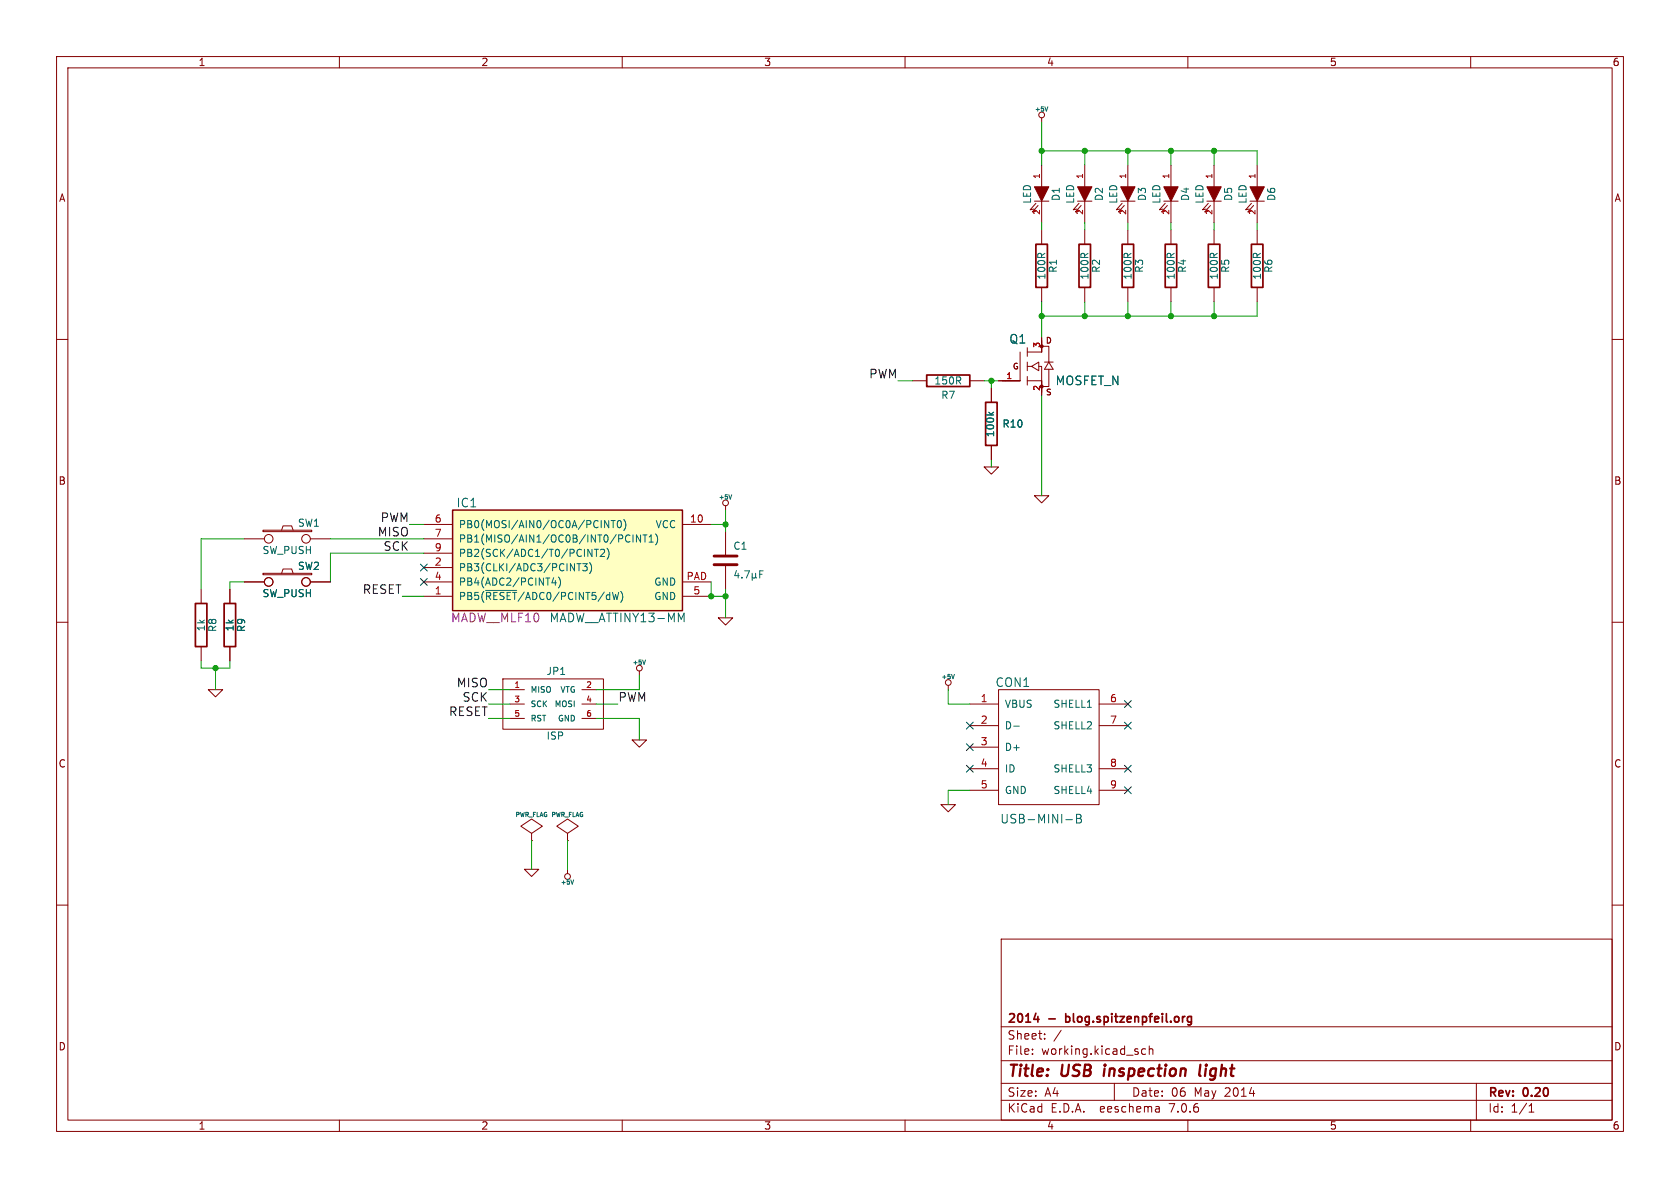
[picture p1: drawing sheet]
(kicad_sch (version 20230121) (generator eeschema)

 (paper "A4")

 (title_block
  (title "USB inspection light")
  (date "06 May 2014")
  (rev "0.20")
  (company "2014 - blog.spitzenpfeil.org"))

 (lib_symbols
  (symbol "USB_inspection-light-rescue:+5V" (power) (pin_names (offset 1.016)) (in_bom yes) (on_board yes)
   (property "Reference" "#PWR" (at 0 2.286 0) (effects (font (size 0.508 0.508)) hide))
   (property "Value" "+5V" (at 0 2.286 0) (effects (font (size 0.762 0.762))))
   (property "Footprint" "" (at 0 0 0) (effects (font (size 1.524 1.524))))
   (property "Datasheet" "" (at 0 0 0) (effects (font (size 1.524 1.524))))
   (symbol "+5V_0_0"
    (pin power_in line (at 0 0 90) (length 0) hide (name "+5V" (effects (font (size 0.508 0.508)))) (number "1" (effects (font (size 0.508 0.508))))))
   (symbol "+5V_0_1"
    (polyline (pts (xy 0 0) (xy 0 0.762) (xy 0 0.762) (xy 0 0.762)) (stroke (width 0) (type solid)) (fill (type none)))
    (circle (center 0 1.27) (radius 0.508) (stroke (width 0) (type solid)) (fill (type none)))))
  (symbol "USB_inspection-light-rescue:C" (pin_numbers hide) (pin_names (offset 0.254)) (in_bom yes) (on_board yes)
   (property "Reference" "C" (at 0 2.54 0) (effects (font (size 1.016 1.016)) (justify left)))
   (property "Value" "C" (at 0.1524 -2.159 0) (effects (font (size 1.016 1.016)) (justify left)))
   (property "Footprint" "" (at 0.9652 -3.81 0) (effects (font (size 0.762 0.762))))
   (property "Datasheet" "" (at 0 0 0) (effects (font (size 1.524 1.524))))
   (symbol "C_0_1"
    (polyline (pts (xy -2.032 -0.762) (xy 2.032 -0.762)) (stroke (width 0.508) (type solid)) (fill (type none)))
    (polyline (pts (xy -2.032 0.762) (xy 2.032 0.762)) (stroke (width 0.508) (type solid)) (fill (type none))))
   (symbol "C_1_1"
    (pin passive line (at 0 5.08 270) (length 4.318) (name "~" (effects (font (size 1.016 1.016)))) (number "1" (effects (font (size 1.016 1.016)))))
    (pin passive line (at 0 -5.08 90) (length 4.318) (name "~" (effects (font (size 1.016 1.016)))) (number "2" (effects (font (size 1.016 1.016)))))))
  (symbol "USB_inspection-light-rescue:GND" (power) (pin_names (offset 0)) (in_bom yes) (on_board yes)
   (property "Reference" "#PWR" (at 0 0 0) (effects (font (size 0.762 0.762)) hide))
   (property "Value" "GND" (at 0 -1.778 0) (effects (font (size 0.762 0.762)) hide))
   (property "Footprint" "" (at 0 0 0) (effects (font (size 1.524 1.524))))
   (property "Datasheet" "" (at 0 0 0) (effects (font (size 1.524 1.524))))
   (symbol "GND_0_1"
    (polyline (pts (xy -1.27 0) (xy 0 -1.27) (xy 1.27 0) (xy -1.27 0)) (stroke (width 0) (type solid)) (fill (type none))))
   (symbol "GND_1_1"
    (pin power_in line (at 0 0 90) (length 0) hide (name "GND" (effects (font (size 0.762 0.762)))) (number "1" (effects (font (size 0.762 0.762)))))))
  (symbol "USB_inspection-light-rescue:LED" (pin_names (offset 1.016) hide) (in_bom yes) (on_board yes)
   (property "Reference" "D" (at 0 2.54 0) (effects (font (size 1.27 1.27))))
   (property "Value" "LED" (at 0 -2.54 0) (effects (font (size 1.27 1.27))))
   (property "Footprint" "" (at 0 0 0) (effects (font (size 1.524 1.524))))
   (property "Datasheet" "" (at 0 0 0) (effects (font (size 1.524 1.524))))
   (symbol "LED_0_1"
    (polyline (pts (xy 1.27 1.27) (xy 1.27 -1.27)) (stroke (width 0) (type solid)) (fill (type none)))
    (polyline (pts (xy -1.27 1.27) (xy 1.27 0) (xy -1.27 -1.27)) (stroke (width 0) (type solid)) (fill (type outline)))
    (polyline (pts (xy 1.651 -1.016) (xy 2.794 -2.032) (xy 2.667 -1.397)) (stroke (width 0) (type solid)) (fill (type none)))
    (polyline (pts (xy 2.032 -0.635) (xy 3.175 -1.651) (xy 3.048 -1.016)) (stroke (width 0) (type solid)) (fill (type none))))
   (symbol "LED_1_1"
    (pin passive line (at -5.08 0 0) (length 3.81) (name "A" (effects (font (size 1.016 1.016)))) (number "1" (effects (font (size 1.016 1.016)))))
    (pin passive line (at 5.08 0 180) (length 3.81) (name "K" (effects (font (size 1.016 1.016)))) (number "2" (effects (font (size 1.016 1.016)))))))
  (symbol "USB_inspection-light-rescue:MADW__ATTINY13-MM" (pin_names (offset 1.016)) (in_bom yes) (on_board yes)
   (property "Reference" "IC" (at -17.78 10.16 0) (effects (font (size 1.524 1.524))))
   (property "Value" "MADW__ATTINY13-MM" (at 8.89 -10.16 0) (effects (font (size 1.524 1.524))))
   (property "Footprint" "MADW__MLF10" (at -12.7 -10.16 0) (effects (font (size 1.524 1.524))))
   (property "Datasheet" "" (at -20.32 8.89 0) (effects (font (size 1.524 1.524))))
   (symbol "MADW__ATTINY13-MM_0_1"
    (rectangle (start -20.32 8.89) (end 20.32 -8.89) (stroke (width 0.254) (type solid)) (fill (type background))))
   (symbol "MADW__ATTINY13-MM_1_1"
    (pin bidirectional line (at -25.4 -6.35 0) (length 5.08) (name "PB5(~{RESET}/ADC0/PCINT5/dW)" (effects (font (size 1.27 1.27)))) (number "1" (effects (font (size 1.27 1.27)))))
    (pin power_in line (at 25.4 6.35 180) (length 5.08) (name "VCC" (effects (font (size 1.27 1.27)))) (number "10" (effects (font (size 1.27 1.27)))))
    (pin bidirectional line (at -25.4 -1.27 0) (length 5.08) (name "PB3(CLKI/ADC3/PCINT3)" (effects (font (size 1.27 1.27)))) (number "2" (effects (font (size 1.27 1.27)))))
    (pin no_connect line (at 25.4 1.27 180) (length 5.08) hide (name "DNC" (effects (font (size 1.27 1.27)))) (number "3" (effects (font (size 1.27 1.27)))))
    (pin bidirectional line (at -25.4 -3.81 0) (length 5.08) (name "PB4(ADC2/PCINT4)" (effects (font (size 1.27 1.27)))) (number "4" (effects (font (size 1.27 1.27)))))
    (pin power_in line (at 25.4 -6.35 180) (length 5.08) (name "GND" (effects (font (size 1.27 1.27)))) (number "5" (effects (font (size 1.27 1.27)))))
    (pin bidirectional line (at -25.4 6.35 0) (length 5.08) (name "PB0(MOSI/AIN0/OC0A/PCINT0)" (effects (font (size 1.27 1.27)))) (number "6" (effects (font (size 1.27 1.27)))))
    (pin bidirectional line (at -25.4 3.81 0) (length 5.08) (name "PB1(MISO/AIN1/OC0B/INT0/PCINT1)" (effects (font (size 1.27 1.27)))) (number "7" (effects (font (size 1.27 1.27)))))
    (pin no_connect line (at 25.4 -1.27 180) (length 5.08) hide (name "DNC" (effects (font (size 1.27 1.27)))) (number "8" (effects (font (size 1.27 1.27)))))
    (pin bidirectional line (at -25.4 1.27 0) (length 5.08) (name "PB2(SCK/ADC1/T0/PCINT2)" (effects (font (size 1.27 1.27)))) (number "9" (effects (font (size 1.27 1.27)))))
    (pin power_in line (at 25.4 -3.81 180) (length 5.08) (name "GND" (effects (font (size 1.27 1.27)))) (number "PAD" (effects (font (size 1.27 1.27)))))))
  (symbol "USB_inspection-light-rescue:MADW__AVR_ISP" (pin_names (offset 1.016)) (in_bom yes) (on_board yes)
   (property "Reference" "JP" (at -1.27 6.35 0) (effects (font (size 1.27 1.27)) (justify left bottom)))
   (property "Value" "MADW__AVR_ISP" (at -6.35 -7.62 0) (effects (font (size 1.27 1.27)) (justify left bottom)))
   (property "Footprint" "" (at 0 0 0) (effects (font (size 1.524 1.524))))
   (property "Datasheet" "" (at 0 0 0) (effects (font (size 1.524 1.524))))
   (property "ki_locked" "" (at 0 0 0) (effects (font (size 1.27 1.27))))
   (symbol "MADW__AVR_ISP_0_1"
    (polyline (pts (xy -8.89 4.445) (xy -8.89 -4.445) (xy 8.89 -4.445) (xy 8.89 4.445) (xy -8.89 4.445)) (stroke (width 0) (type solid)) (fill (type none))))
   (symbol "MADW__AVR_ISP_1_1"
    (pin passive line (at -7.62 2.54 0) (length 2.54) (name "MISO" (effects (font (size 1.016 1.016)))) (number "1" (effects (font (size 1.016 1.016)))))
    (pin passive line (at 7.62 2.54 180) (length 2.54) (name "VTG" (effects (font (size 1.016 1.016)))) (number "2" (effects (font (size 1.016 1.016)))))
    (pin passive line (at -7.62 0 0) (length 2.54) (name "SCK" (effects (font (size 1.016 1.016)))) (number "3" (effects (font (size 1.016 1.016)))))
    (pin passive line (at 7.62 0 180) (length 2.54) (name "MOSI" (effects (font (size 1.016 1.016)))) (number "4" (effects (font (size 1.016 1.016)))))
    (pin passive line (at -7.62 -2.54 0) (length 2.54) (name "RST" (effects (font (size 1.016 1.016)))) (number "5" (effects (font (size 1.016 1.016)))))
    (pin passive line (at 7.62 -2.54 180) (length 2.54) (name "GND" (effects (font (size 1.016 1.016)))) (number "6" (effects (font (size 1.016 1.016)))))))
  (symbol "USB_inspection-light-rescue:MOSFET_N" (pin_names (offset 1.016) hide) (in_bom yes) (on_board yes)
   (property "Reference" "Q" (at 5.08 7.366 0) (effects (font (size 1.524 1.524)) (justify right)))
   (property "Value" "MOSFET_N" (at 5.08 -2.54 0) (effects (font (size 1.524 1.524)) (justify right)))
   (property "Footprint" "" (at 0 0 0) (effects (font (size 1.524 1.524))))
   (property "Datasheet" "" (at 0 0 0) (effects (font (size 1.524 1.524))))
   (symbol "MOSFET_N_0_0"
    (polyline (pts (xy 8.128 3.302) (xy 9.652 3.302)) (stroke (width 0) (type solid)) (fill (type none)))
    (polyline (pts (xy 8.89 3.302) (xy 8.128 2.032)) (stroke (width 0) (type solid)) (fill (type none)))
    (polyline (pts (xy 8.89 3.302) (xy 9.652 2.032)) (stroke (width 0) (type solid)) (fill (type none)))
    (polyline (pts (xy 5.842 2.54) (xy 7.112 3.302) (xy 7.112 1.778) (xy 5.842 2.54)) (stroke (width 0) (type solid)) (fill (type none)))
    (text "D" (at 8.89 7.112 0) (effects (font (size 1.016 1.016) bold)))
    (text "G" (at 3.048 2.54 0) (effects (font (size 1.016 1.016) bold)))
    (text "S" (at 8.89 -2.032 0) (effects (font (size 1.016 1.016) bold))))
   (symbol "MOSFET_N_0_1"
    (polyline (pts (xy 3.81 5.08) (xy 3.81 0)) (stroke (width 0) (type solid)) (fill (type none)))
    (polyline (pts (xy 5.08 0.762) (xy 5.08 -0.762)) (stroke (width 0) (type solid)) (fill (type none)))
    (polyline (pts (xy 5.08 2.54) (xy 5.842 2.54)) (stroke (width 0) (type solid)) (fill (type none)))
    (polyline (pts (xy 5.08 3.302) (xy 5.08 1.778)) (stroke (width 0) (type solid)) (fill (type none)))
    (polyline (pts (xy 5.08 5.08) (xy 7.62 5.08)) (stroke (width 0) (type solid)) (fill (type none)))
    (polyline (pts (xy 5.08 5.842) (xy 5.08 4.318)) (stroke (width 0) (type solid)) (fill (type none)))
    (polyline (pts (xy 7.62 0) (xy 5.08 0)) (stroke (width 0) (type solid)) (fill (type none)))
    (polyline (pts (xy 8.128 2.032) (xy 9.652 2.032)) (stroke (width 0) (type solid)) (fill (type none)))
    (polyline (pts (xy 1.27 0) (xy 0.635 0) (xy 0.635 0)) (stroke (width 0.2032) (type solid)) (fill (type none)))
    (polyline (pts (xy 3.81 0) (xy 1.27 0) (xy 1.27 0)) (stroke (width 0.2032) (type solid)) (fill (type none)))
    (polyline (pts (xy 7.112 2.54) (xy 7.62 2.54) (xy 7.62 0)) (stroke (width 0) (type solid)) (fill (type none)))
    (polyline (pts (xy 7.62 0) (xy 7.62 -2.032) (xy 7.62 -2.032)) (stroke (width 0.2032) (type solid)) (fill (type none)))
    (polyline (pts (xy 7.62 5.08) (xy 7.62 7.112) (xy 7.62 7.112)) (stroke (width 0.2032) (type solid)) (fill (type none)))
    (polyline (pts (xy 7.62 6.096) (xy 8.89 6.096) (xy 8.89 3.302)) (stroke (width 0) (type solid)) (fill (type none)))
    (polyline (pts (xy 8.89 2.032) (xy 8.89 -1.016) (xy 7.62 -1.016)) (stroke (width 0) (type solid)) (fill (type none)))
    (circle (center 7.62 -1.016) (radius 0.254) (stroke (width 0.2032) (type solid)) (fill (type outline)))
    (circle (center 7.62 6.096) (radius 0.254) (stroke (width 0.2032) (type solid)) (fill (type outline))))
   (symbol "MOSFET_N_1_1"
    (pin input line (at 0 0 0) (length 3.81) (name "G" (effects (font (size 1.016 1.016)))) (number "1" (effects (font (size 1.016 1.016)))))
    (pin passive line (at 7.62 -2.54 90) (length 2.54) (name "S" (effects (font (size 1.016 1.016)))) (number "2" (effects (font (size 1.016 1.016)))))
    (pin passive line (at 7.62 7.62 270) (length 2.54) (name "D" (effects (font (size 1.016 1.016)))) (number "3" (effects (font (size 1.016 1.016)))))))
  (symbol "USB_inspection-light-rescue:PWR_FLAG" (power) (pin_numbers hide) (pin_names (offset 0) hide) (in_bom yes) (on_board yes)
   (property "Reference" "#FLG" (at 0 2.413 0) (effects (font (size 0.762 0.762)) hide))
   (property "Value" "PWR_FLAG" (at 0 4.572 0) (effects (font (size 0.762 0.762))))
   (property "Footprint" "" (at 0 0 0) (effects (font (size 1.524 1.524))))
   (property "Datasheet" "" (at 0 0 0) (effects (font (size 1.524 1.524))))
   (symbol "PWR_FLAG_0_0"
    (pin power_out line (at 0 0 90) (length 0) (name "pwr" (effects (font (size 0.508 0.508)))) (number "1" (effects (font (size 0.508 0.508))))))
   (symbol "PWR_FLAG_0_1"
    (polyline (pts (xy 0 0) (xy 0 1.27) (xy -1.905 2.54) (xy 0 3.81) (xy 1.905 2.54) (xy 0 1.27)) (stroke (width 0) (type solid)) (fill (type none)))))
  (symbol "USB_inspection-light-rescue:R" (pin_numbers hide) (pin_names (offset 0)) (in_bom yes) (on_board yes)
   (property "Reference" "R" (at 2.032 0 90) (effects (font (size 1.016 1.016))))
   (property "Value" "R" (at 0.1778 0.0254 90) (effects (font (size 1.016 1.016))))
   (property "Footprint" "" (at -1.778 0 90) (effects (font (size 0.762 0.762))))
   (property "Datasheet" "" (at 0 0 0) (effects (font (size 0.762 0.762))))
   (symbol "R_0_1"
    (rectangle (start -1.016 3.81) (end 1.016 -3.81) (stroke (width 0.3048) (type solid)) (fill (type none))))
   (symbol "R_1_1"
    (pin passive line (at 0 6.35 270) (length 2.54) (name "~" (effects (font (size 1.524 1.524)))) (number "1" (effects (font (size 1.524 1.524)))))
    (pin passive line (at 0 -6.35 90) (length 2.54) (name "~" (effects (font (size 1.524 1.524)))) (number "2" (effects (font (size 1.524 1.524)))))))
  (symbol "USB_inspection-light-rescue:SW_PUSH" (pin_numbers hide) (pin_names (offset 1.016) hide) (in_bom yes) (on_board yes)
   (property "Reference" "SW" (at 3.81 2.794 0) (effects (font (size 1.27 1.27))))
   (property "Value" "SW_PUSH" (at 0 -2.032 0) (effects (font (size 1.27 1.27))))
   (property "Footprint" "" (at 0 0 0) (effects (font (size 1.524 1.524))))
   (property "Datasheet" "" (at 0 0 0) (effects (font (size 1.524 1.524))))
   (symbol "SW_PUSH_0_1"
    (rectangle (start -4.318 1.27) (end 4.318 1.524) (stroke (width 0) (type solid)) (fill (type none)))
    (polyline (pts (xy -1.016 1.524) (xy -0.762 2.286) (xy 0.762 2.286) (xy 1.016 1.524)) (stroke (width 0) (type solid)) (fill (type none)))
    (pin passive inverted (at -7.62 0 0) (length 5.08) (name "1" (effects (font (size 1.524 1.524)))) (number "1" (effects (font (size 1.524 1.524)))))
    (pin passive inverted (at 7.62 0 180) (length 5.08) (name "2" (effects (font (size 1.524 1.524)))) (number "2" (effects (font (size 1.524 1.524)))))))
  (symbol "USB_inspection-light-rescue:USB-MINI-B" (pin_names (offset 1.016)) (in_bom yes) (on_board yes)
   (property "Reference" "CON" (at -6.35 11.43 0) (effects (font (size 1.524 1.524))))
   (property "Value" "USB-MINI-B" (at -1.27 -12.7 0) (effects (font (size 1.524 1.524))))
   (property "Footprint" "" (at 0 0 0) (effects (font (size 1.524 1.524))))
   (property "Datasheet" "" (at 0 0 0) (effects (font (size 1.524 1.524))))
   (symbol "USB-MINI-B_0_1"
    (rectangle (start -8.89 10.16) (end 8.89 -10.16) (stroke (width 0) (type solid)) (fill (type none))))
   (symbol "USB-MINI-B_1_1"
    (pin power_in line (at -13.97 7.62 0) (length 5.08) (name "VBUS" (effects (font (size 1.27 1.27)))) (number "1" (effects (font (size 1.27 1.27)))))
    (pin bidirectional line (at -13.97 3.81 0) (length 5.08) (name "D-" (effects (font (size 1.27 1.27)))) (number "2" (effects (font (size 1.27 1.27)))))
    (pin bidirectional line (at -13.97 0 0) (length 5.08) (name "D+" (effects (font (size 1.27 1.27)))) (number "3" (effects (font (size 1.27 1.27)))))
    (pin bidirectional line (at -13.97 -3.81 0) (length 5.08) (name "ID" (effects (font (size 1.27 1.27)))) (number "4" (effects (font (size 1.27 1.27)))))
    (pin power_in line (at -13.97 -7.62 0) (length 5.08) (name "GND" (effects (font (size 1.27 1.27)))) (number "5" (effects (font (size 1.27 1.27)))))
    (pin bidirectional line (at 13.97 7.62 180) (length 5.08) (name "SHELL1" (effects (font (size 1.27 1.27)))) (number "6" (effects (font (size 1.27 1.27)))))
    (pin bidirectional line (at 13.97 3.81 180) (length 5.08) (name "SHELL2" (effects (font (size 1.27 1.27)))) (number "7" (effects (font (size 1.27 1.27)))))
    (pin bidirectional line (at 13.97 -3.81 180) (length 5.08) (name "SHELL3" (effects (font (size 1.27 1.27)))) (number "8" (effects (font (size 1.27 1.27)))))
    (pin bidirectional line (at 13.97 -7.62 180) (length 5.08) (name "SHELL4" (effects (font (size 1.27 1.27)))) (number "9" (effects (font (size 1.27 1.27))))))))

 (junction (at 184.15 55.88) (diameter 0) (color 0 0 0 0))
 (junction (at 207.01 55.88) (diameter 0) (color 0 0 0 0))
 (junction (at 191.77 26.67) (diameter 0) (color 0 0 0 0))
 (junction (at 214.63 26.67) (diameter 0) (color 0 0 0 0))
 (junction (at 128.27 92.71) (diameter 0) (color 0 0 0 0))
 (junction (at 184.15 26.67) (diameter 0) (color 0 0 0 0))
 (junction (at 199.39 26.67) (diameter 0) (color 0 0 0 0))
 (junction (at 207.01 26.67) (diameter 0) (color 0 0 0 0))
 (junction (at 128.27 105.41) (diameter 0) (color 0 0 0 0))
 (junction (at 175.26 67.31) (diameter 0) (color 0 0 0 0))
 (junction (at 214.63 55.88) (diameter 0) (color 0 0 0 0))
 (junction (at 191.77 55.88) (diameter 0) (color 0 0 0 0))
 (junction (at 199.39 55.88) (diameter 0) (color 0 0 0 0))
 (junction (at 125.73 105.41) (diameter 0) (color 0 0 0 0))
 (junction (at 38.1 118.11) (diameter 0) (color 0 0 0 0))

 (no_connect (at 74.93 102.87))
 (no_connect (at 171.45 132.08))
 (no_connect (at 199.39 139.7))
 (no_connect (at 199.39 124.46))
 (no_connect (at 171.45 135.89))
 (no_connect (at 74.93 100.33))
 (no_connect (at 199.39 135.89))
 (no_connect (at 199.39 128.27))
 (no_connect (at 171.45 128.27))

 (wire (pts (xy 90.17 127) (xy 86.36 127)) (stroke (width 0) (type default)))
 (wire (pts (xy 214.63 29.21) (xy 214.63 26.67)) (stroke (width 0) (type default)))
 (wire (pts (xy 35.56 116.84) (xy 35.56 118.11)) (stroke (width 0) (type default)))
 (wire (pts (xy 222.25 39.37) (xy 222.25 40.64)) (stroke (width 0) (type default)))
 (wire (pts (xy 105.41 127) (xy 113.03 127)) (stroke (width 0) (type default)))
 (wire (pts (xy 86.36 124.46) (xy 90.17 124.46)) (stroke (width 0) (type default)))
 (wire (pts (xy 35.56 95.25) (xy 35.56 104.14)) (stroke (width 0) (type default)))
 (wire (pts (xy 199.39 53.34) (xy 199.39 55.88)) (stroke (width 0) (type default)))
 (wire (pts (xy 222.25 53.34) (xy 222.25 55.88)) (stroke (width 0) (type default)))
 (wire (pts (xy 199.39 55.88) (xy 191.77 55.88)) (stroke (width 0) (type default)))
 (wire (pts (xy 167.64 124.46) (xy 171.45 124.46)) (stroke (width 0) (type default)))
 (wire (pts (xy 71.12 105.41) (xy 74.93 105.41)) (stroke (width 0) (type default)))
 (wire (pts (xy 35.56 118.11) (xy 38.1 118.11)) (stroke (width 0) (type default)))
 (wire (pts (xy 207.01 26.67) (xy 199.39 26.67)) (stroke (width 0) (type default)))
 (wire (pts (xy 100.33 148.59) (xy 100.33 153.67)) (stroke (width 0) (type default)))
 (wire (pts (xy 175.26 67.31) (xy 175.26 68.58)) (stroke (width 0) (type default)))
 (wire (pts (xy 207.01 39.37) (xy 207.01 40.64)) (stroke (width 0) (type default)))
 (wire (pts (xy 58.42 97.79) (xy 58.42 102.87)) (stroke (width 0) (type default)))
 (wire (pts (xy 40.64 104.14) (xy 40.64 102.87)) (stroke (width 0) (type default)))
 (wire (pts (xy 199.39 29.21) (xy 199.39 26.67)) (stroke (width 0) (type default)))
 (wire (pts (xy 38.1 118.11) (xy 38.1 121.92)) (stroke (width 0) (type default)))
 (wire (pts (xy 175.26 67.31) (xy 176.53 67.31)) (stroke (width 0) (type default)))
 (wire (pts (xy 113.03 127) (xy 113.03 130.81)) (stroke (width 0) (type default)))
 (wire (pts (xy 128.27 90.17) (xy 128.27 92.71)) (stroke (width 0) (type default)))
 (wire (pts (xy 191.77 53.34) (xy 191.77 55.88)) (stroke (width 0) (type default)))
 (wire (pts (xy 214.63 55.88) (xy 207.01 55.88)) (stroke (width 0) (type default)))
 (wire (pts (xy 43.18 95.25) (xy 35.56 95.25)) (stroke (width 0) (type default)))
 (wire (pts (xy 184.15 21.59) (xy 184.15 26.67)) (stroke (width 0) (type default)))
 (wire (pts (xy 105.41 121.92) (xy 113.03 121.92)) (stroke (width 0) (type default)))
 (wire (pts (xy 191.77 39.37) (xy 191.77 40.64)) (stroke (width 0) (type default)))
 (wire (pts (xy 184.15 53.34) (xy 184.15 55.88)) (stroke (width 0) (type default)))
 (wire (pts (xy 128.27 105.41) (xy 128.27 109.22)) (stroke (width 0) (type default)))
 (wire (pts (xy 207.01 53.34) (xy 207.01 55.88)) (stroke (width 0) (type default)))
 (wire (pts (xy 40.64 102.87) (xy 43.18 102.87)) (stroke (width 0) (type default)))
 (wire (pts (xy 173.99 67.31) (xy 175.26 67.31)) (stroke (width 0) (type default)))
 (wire (pts (xy 191.77 26.67) (xy 184.15 26.67)) (stroke (width 0) (type default)))
 (wire (pts (xy 128.27 104.14) (xy 128.27 105.41)) (stroke (width 0) (type default)))
 (wire (pts (xy 167.64 139.7) (xy 171.45 139.7)) (stroke (width 0) (type default)))
 (wire (pts (xy 105.41 124.46) (xy 109.22 124.46)) (stroke (width 0) (type default)))
 (wire (pts (xy 222.25 55.88) (xy 214.63 55.88)) (stroke (width 0) (type default)))
 (wire (pts (xy 125.73 102.87) (xy 125.73 105.41)) (stroke (width 0) (type default)))
 (wire (pts (xy 222.25 29.21) (xy 222.25 26.67)) (stroke (width 0) (type default)))
 (wire (pts (xy 158.75 67.31) (xy 161.29 67.31)) (stroke (width 0) (type default)))
 (wire (pts (xy 74.93 97.79) (xy 58.42 97.79)) (stroke (width 0) (type default)))
 (wire (pts (xy 214.63 53.34) (xy 214.63 55.88)) (stroke (width 0) (type default)))
 (wire (pts (xy 184.15 69.85) (xy 184.15 87.63)) (stroke (width 0) (type default)))
 (wire (pts (xy 184.15 55.88) (xy 184.15 59.69)) (stroke (width 0) (type default)))
 (wire (pts (xy 113.03 121.92) (xy 113.03 119.38)) (stroke (width 0) (type default)))
 (wire (pts (xy 207.01 55.88) (xy 199.39 55.88)) (stroke (width 0) (type default)))
 (wire (pts (xy 214.63 26.67) (xy 207.01 26.67)) (stroke (width 0) (type default)))
 (wire (pts (xy 167.64 121.92) (xy 167.64 124.46)) (stroke (width 0) (type default)))
 (wire (pts (xy 128.27 92.71) (xy 128.27 93.98)) (stroke (width 0) (type default)))
 (wire (pts (xy 125.73 92.71) (xy 128.27 92.71)) (stroke (width 0) (type default)))
 (wire (pts (xy 175.26 81.28) (xy 175.26 82.55)) (stroke (width 0) (type default)))
 (wire (pts (xy 207.01 29.21) (xy 207.01 26.67)) (stroke (width 0) (type default)))
 (wire (pts (xy 125.73 105.41) (xy 128.27 105.41)) (stroke (width 0) (type default)))
 (wire (pts (xy 191.77 55.88) (xy 184.15 55.88)) (stroke (width 0) (type default)))
 (wire (pts (xy 167.64 142.24) (xy 167.64 139.7)) (stroke (width 0) (type default)))
 (wire (pts (xy 38.1 118.11) (xy 40.64 118.11)) (stroke (width 0) (type default)))
 (wire (pts (xy 191.77 29.21) (xy 191.77 26.67)) (stroke (width 0) (type default)))
 (wire (pts (xy 214.63 39.37) (xy 214.63 40.64)) (stroke (width 0) (type default)))
 (wire (pts (xy 74.93 95.25) (xy 58.42 95.25)) (stroke (width 0) (type default)))
 (wire (pts (xy 72.39 92.71) (xy 74.93 92.71)) (stroke (width 0) (type default)))
 (wire (pts (xy 222.25 26.67) (xy 214.63 26.67)) (stroke (width 0) (type default)))
 (wire (pts (xy 184.15 39.37) (xy 184.15 40.64)) (stroke (width 0) (type default)))
 (wire (pts (xy 93.98 148.59) (xy 93.98 153.67)) (stroke (width 0) (type default)))
 (wire (pts (xy 90.17 121.92) (xy 86.36 121.92)) (stroke (width 0) (type default)))
 (wire (pts (xy 199.39 39.37) (xy 199.39 40.64)) (stroke (width 0) (type default)))
 (wire (pts (xy 40.64 118.11) (xy 40.64 116.84)) (stroke (width 0) (type default)))
 (wire (pts (xy 184.15 26.67) (xy 184.15 29.21)) (stroke (width 0) (type default)))
 (wire (pts (xy 199.39 26.67) (xy 191.77 26.67)) (stroke (width 0) (type default)))

 (label "MISO" (at 86.36 121.92 180) (effects (font (size 1.524 1.524)) (justify right bottom)))
 (label "SCK" (at 72.39 97.79 180) (effects (font (size 1.524 1.524)) (justify right bottom)))
 (label "RESET" (at 86.36 127 180) (effects (font (size 1.524 1.524)) (justify right bottom)))
 (label "MISO" (at 72.39 95.25 180) (effects (font (size 1.524 1.524)) (justify right bottom)))
 (label "PWM" (at 158.75 67.31 180) (effects (font (size 1.524 1.524)) (justify right bottom)))
 (label "SCK" (at 86.36 124.46 180) (effects (font (size 1.524 1.524)) (justify right bottom)))
 (label "PWM" (at 72.39 92.71 180) (effects (font (size 1.524 1.524)) (justify right bottom)))
 (label "PWM" (at 109.22 124.46 0) (effects (font (size 1.524 1.524)) (justify left bottom)))
 (label "RESET" (at 71.12 105.41 180) (effects (font (size 1.524 1.524)) (justify right bottom)))

 (symbol (lib_id "USB_inspection-light-rescue:LED") (at 184.15 34.29 270) (unit 1) (in_bom yes) (on_board yes) (dnp no)
  (property "Reference" "D1" (at 186.69 34.29 0) (effects (font (size 1.27 1.27))))
  (property "Value" "LED" (at 181.61 34.29 0) (effects (font (size 1.27 1.27))))
  (property "Footprint" "" (at 184.15 34.29 0) (effects (font (size 1.524 1.524))))
  (property "Datasheet" "" (at 184.15 34.29 0) (effects (font (size 1.524 1.524)))) (pin "1") (pin "2"))

 (symbol (lib_id "USB_inspection-light-rescue:LED") (at 191.77 34.29 270) (unit 1) (in_bom yes) (on_board yes) (dnp no)
  (property "Reference" "D2" (at 194.31 34.29 0) (effects (font (size 1.27 1.27))))
  (property "Value" "LED" (at 189.23 34.29 0) (effects (font (size 1.27 1.27))))
  (property "Footprint" "" (at 191.77 34.29 0) (effects (font (size 1.524 1.524))))
  (property "Datasheet" "" (at 191.77 34.29 0) (effects (font (size 1.524 1.524)))) (pin "1") (pin "2"))

 (symbol (lib_id "USB_inspection-light-rescue:LED") (at 199.39 34.29 270) (unit 1) (in_bom yes) (on_board yes) (dnp no)
  (property "Reference" "D3" (at 201.93 34.29 0) (effects (font (size 1.27 1.27))))
  (property "Value" "LED" (at 196.85 34.29 0) (effects (font (size 1.27 1.27))))
  (property "Footprint" "" (at 199.39 34.29 0) (effects (font (size 1.524 1.524))))
  (property "Datasheet" "" (at 199.39 34.29 0) (effects (font (size 1.524 1.524)))) (pin "1") (pin "2"))

 (symbol (lib_id "USB_inspection-light-rescue:LED") (at 207.01 34.29 270) (unit 1) (in_bom yes) (on_board yes) (dnp no)
  (property "Reference" "D4" (at 209.55 34.29 0) (effects (font (size 1.27 1.27))))
  (property "Value" "LED" (at 204.47 34.29 0) (effects (font (size 1.27 1.27))))
  (property "Footprint" "" (at 207.01 34.29 0) (effects (font (size 1.524 1.524))))
  (property "Datasheet" "" (at 207.01 34.29 0) (effects (font (size 1.524 1.524)))) (pin "1") (pin "2"))

 (symbol (lib_id "USB_inspection-light-rescue:R") (at 184.15 46.99 0) (unit 1) (in_bom yes) (on_board yes) (dnp no)
  (property "Reference" "R1" (at 186.182 46.99 90) (effects (font (size 1.27 1.27))))
  (property "Value" "100R" (at 184.15 46.99 90) (effects (font (size 1.27 1.27))))
  (property "Footprint" "" (at 184.15 46.99 0) (effects (font (size 1.524 1.524))))
  (property "Datasheet" "" (at 184.15 46.99 0) (effects (font (size 1.524 1.524)))) (pin "1") (pin "2"))

 (symbol (lib_id "USB_inspection-light-rescue:R") (at 191.77 46.99 0) (unit 1) (in_bom yes) (on_board yes) (dnp no)
  (property "Reference" "R2" (at 193.802 46.99 90) (effects (font (size 1.27 1.27))))
  (property "Value" "100R" (at 191.77 46.99 90) (effects (font (size 1.27 1.27))))
  (property "Footprint" "" (at 191.77 46.99 0) (effects (font (size 1.524 1.524))))
  (property "Datasheet" "" (at 191.77 46.99 0) (effects (font (size 1.524 1.524)))) (pin "1") (pin "2"))

 (symbol (lib_id "USB_inspection-light-rescue:R") (at 199.39 46.99 0) (unit 1) (in_bom yes) (on_board yes) (dnp no)
  (property "Reference" "R3" (at 201.422 46.99 90) (effects (font (size 1.27 1.27))))
  (property "Value" "100R" (at 199.39 46.99 90) (effects (font (size 1.27 1.27))))
  (property "Footprint" "" (at 199.39 46.99 0) (effects (font (size 1.524 1.524))))
  (property "Datasheet" "" (at 199.39 46.99 0) (effects (font (size 1.524 1.524)))) (pin "1") (pin "2"))

 (symbol (lib_id "USB_inspection-light-rescue:R") (at 207.01 46.99 0) (unit 1) (in_bom yes) (on_board yes) (dnp no)
  (property "Reference" "R4" (at 209.042 46.99 90) (effects (font (size 1.27 1.27))))
  (property "Value" "100R" (at 207.01 46.99 90) (effects (font (size 1.27 1.27))))
  (property "Footprint" "" (at 207.01 46.99 0) (effects (font (size 1.524 1.524))))
  (property "Datasheet" "" (at 207.01 46.99 0) (effects (font (size 1.524 1.524)))) (pin "1") (pin "2"))

 (symbol (lib_id "USB_inspection-light-rescue:LED") (at 214.63 34.29 270) (unit 1) (in_bom yes) (on_board yes) (dnp no)
  (property "Reference" "D5" (at 217.17 34.29 0) (effects (font (size 1.27 1.27))))
  (property "Value" "LED" (at 212.09 34.29 0) (effects (font (size 1.27 1.27))))
  (property "Footprint" "" (at 214.63 34.29 0) (effects (font (size 1.524 1.524))))
  (property "Datasheet" "" (at 214.63 34.29 0) (effects (font (size 1.524 1.524)))) (pin "1") (pin "2"))

 (symbol (lib_id "USB_inspection-light-rescue:LED") (at 222.25 34.29 270) (unit 1) (in_bom yes) (on_board yes) (dnp no)
  (property "Reference" "D6" (at 224.79 34.29 0) (effects (font (size 1.27 1.27))))
  (property "Value" "LED" (at 219.71 34.29 0) (effects (font (size 1.27 1.27))))
  (property "Footprint" "" (at 222.25 34.29 0) (effects (font (size 1.524 1.524))))
  (property "Datasheet" "" (at 222.25 34.29 0) (effects (font (size 1.524 1.524)))) (pin "1") (pin "2"))

 (symbol (lib_id "USB_inspection-light-rescue:R") (at 214.63 46.99 0) (unit 1) (in_bom yes) (on_board yes) (dnp no)
  (property "Reference" "R5" (at 216.662 46.99 90) (effects (font (size 1.27 1.27))))
  (property "Value" "100R" (at 214.63 46.99 90) (effects (font (size 1.27 1.27))))
  (property "Footprint" "" (at 214.63 46.99 0) (effects (font (size 1.524 1.524))))
  (property "Datasheet" "" (at 214.63 46.99 0) (effects (font (size 1.524 1.524)))) (pin "1") (pin "2"))

 (symbol (lib_id "USB_inspection-light-rescue:R") (at 222.25 46.99 0) (unit 1) (in_bom yes) (on_board yes) (dnp no)
  (property "Reference" "R6" (at 224.282 46.99 90) (effects (font (size 1.27 1.27))))
  (property "Value" "100R" (at 222.25 46.99 90) (effects (font (size 1.27 1.27))))
  (property "Footprint" "" (at 222.25 46.99 0) (effects (font (size 1.524 1.524))))
  (property "Datasheet" "" (at 222.25 46.99 0) (effects (font (size 1.524 1.524)))) (pin "1") (pin "2"))

 (symbol (lib_id "USB_inspection-light-rescue:R") (at 167.64 67.31 90) (unit 1) (in_bom yes) (on_board yes) (dnp no)
  (property "Reference" "R7" (at 167.64 69.85 90) (effects (font (size 1.27 1.27))))
  (property "Value" "150R" (at 167.64 67.31 90) (effects (font (size 1.27 1.27))))
  (property "Footprint" "" (at 167.64 67.31 0) (effects (font (size 1.524 1.524))))
  (property "Datasheet" "" (at 167.64 67.31 0) (effects (font (size 1.524 1.524)))) (pin "1") (pin "2"))

 (symbol (lib_id "USB_inspection-light-rescue:MOSFET_N") (at 176.53 67.31 0) (unit 1) (in_bom yes) (on_board yes) (dnp no)
  (property "Reference" "Q1" (at 181.61 59.944 0) (effects (font (size 1.524 1.524)) (justify right)))
  (property "Value" "MOSFET_N" (at 198.12 67.31 0) (effects (font (size 1.524 1.524)) (justify right)))
  (property "Footprint" "~" (at 176.53 67.31 0) (effects (font (size 1.524 1.524))))
  (property "Datasheet" "~" (at 176.53 67.31 0) (effects (font (size 1.524 1.524)))) (pin "1") (pin "2") (pin "3"))

 (symbol (lib_id "USB_inspection-light-rescue:GND") (at 184.15 87.63 0) (unit 1) (in_bom yes) (on_board yes) (dnp no)
  (property "Reference" "#PWR01" (at 184.15 87.63 0) (effects (font (size 0.762 0.762)) hide))
  (property "Value" "GND" (at 184.15 89.408 0) (effects (font (size 0.762 0.762)) hide))
  (property "Footprint" "" (at 184.15 87.63 0) (effects (font (size 1.524 1.524))))
  (property "Datasheet" "" (at 184.15 87.63 0) (effects (font (size 1.524 1.524)))) (pin "1"))

 (symbol (lib_id "USB_inspection-light-rescue:+5V") (at 128.27 90.17 0) (unit 1) (in_bom yes) (on_board yes) (dnp no)
  (property "Reference" "#PWR02" (at 128.27 87.884 0) (effects (font (size 0.508 0.508)) hide))
  (property "Value" "+5V" (at 128.27 87.884 0) (effects (font (size 0.762 0.762))))
  (property "Footprint" "" (at 128.27 90.17 0) (effects (font (size 1.524 1.524))))
  (property "Datasheet" "" (at 128.27 90.17 0) (effects (font (size 1.524 1.524)))) (pin "1"))

 (symbol (lib_id "USB_inspection-light-rescue:GND") (at 128.27 109.22 0) (unit 1) (in_bom yes) (on_board yes) (dnp no)
  (property "Reference" "#PWR03" (at 128.27 109.22 0) (effects (font (size 0.762 0.762)) hide))
  (property "Value" "GND" (at 128.27 110.998 0) (effects (font (size 0.762 0.762)) hide))
  (property "Footprint" "" (at 128.27 109.22 0) (effects (font (size 1.524 1.524))))
  (property "Datasheet" "" (at 128.27 109.22 0) (effects (font (size 1.524 1.524)))) (pin "1"))

 (symbol (lib_id "USB_inspection-light-rescue:SW_PUSH") (at 50.8 95.25 0) (unit 1) (in_bom yes) (on_board yes) (dnp no)
  (property "Reference" "SW1" (at 54.61 92.456 0) (effects (font (size 1.27 1.27))))
  (property "Value" "SW_PUSH" (at 50.8 97.282 0) (effects (font (size 1.27 1.27))))
  (property "Footprint" "" (at 50.8 95.25 0) (effects (font (size 1.524 1.524))))
  (property "Datasheet" "" (at 50.8 95.25 0) (effects (font (size 1.524 1.524)))) (pin "1") (pin "2"))

 (symbol (lib_id "USB_inspection-light-rescue:SW_PUSH") (at 50.8 102.87 0) (unit 1) (in_bom yes) (on_board yes) (dnp no)
  (property "Reference" "SW2" (at 54.61 100.076 0) (effects (font (size 1.27 1.27))))
  (property "Value" "SW_PUSH" (at 50.8 104.902 0) (effects (font (size 1.27 1.27))))
  (property "Footprint" "" (at 50.8 102.87 0) (effects (font (size 1.524 1.524))))
  (property "Datasheet" "" (at 50.8 102.87 0) (effects (font (size 1.524 1.524)))) (pin "1") (pin "2"))

 (symbol (lib_id "USB_inspection-light-rescue:GND") (at 38.1 121.92 0) (unit 1) (in_bom yes) (on_board yes) (dnp no)
  (property "Reference" "#PWR04" (at 38.1 121.92 0) (effects (font (size 0.762 0.762)) hide))
  (property "Value" "GND" (at 38.1 123.698 0) (effects (font (size 0.762 0.762)) hide))
  (property "Footprint" "" (at 38.1 121.92 0) (effects (font (size 1.524 1.524))))
  (property "Datasheet" "" (at 38.1 121.92 0) (effects (font (size 1.524 1.524)))) (pin "1"))

 (symbol (lib_id "USB_inspection-light-rescue:MADW__AVR_ISP") (at 97.79 124.46 0) (unit 1) (in_bom yes) (on_board yes) (dnp no)
  (property "Reference" "JP1" (at 96.52 119.38 0) (effects (font (size 1.27 1.27)) (justify left bottom)))
  (property "Value" "ISP" (at 96.52 130.81 0) (effects (font (size 1.27 1.27)) (justify left bottom)))
  (property "Footprint" "~" (at 97.79 124.46 0) (effects (font (size 1.524 1.524))))
  (property "Datasheet" "~" (at 97.79 124.46 0) (effects (font (size 1.524 1.524)))) (pin "1") (pin "2") (pin "3") (pin "4") (pin "5") (pin "6"))

 (symbol (lib_id "USB_inspection-light-rescue:GND") (at 113.03 130.81 0) (unit 1) (in_bom yes) (on_board yes) (dnp no)
  (property "Reference" "#PWR05" (at 113.03 130.81 0) (effects (font (size 0.762 0.762)) hide))
  (property "Value" "GND" (at 113.03 132.588 0) (effects (font (size 0.762 0.762)) hide))
  (property "Footprint" "" (at 113.03 130.81 0) (effects (font (size 1.524 1.524))))
  (property "Datasheet" "" (at 113.03 130.81 0) (effects (font (size 1.524 1.524)))) (pin "1"))

 (symbol (lib_id "USB_inspection-light-rescue:+5V") (at 113.03 119.38 0) (unit 1) (in_bom yes) (on_board yes) (dnp no)
  (property "Reference" "#PWR06" (at 113.03 117.094 0) (effects (font (size 0.508 0.508)) hide))
  (property "Value" "+5V" (at 113.03 117.094 0) (effects (font (size 0.762 0.762))))
  (property "Footprint" "" (at 113.03 119.38 0) (effects (font (size 1.524 1.524))))
  (property "Datasheet" "" (at 113.03 119.38 0) (effects (font (size 1.524 1.524)))) (pin "1"))

 (symbol (lib_id "USB_inspection-light-rescue:GND") (at 93.98 153.67 0) (unit 1) (in_bom yes) (on_board yes) (dnp no)
  (property "Reference" "#PWR07" (at 93.98 153.67 0) (effects (font (size 0.762 0.762)) hide))
  (property "Value" "GND" (at 93.98 155.448 0) (effects (font (size 0.762 0.762)) hide))
  (property "Footprint" "" (at 93.98 153.67 0) (effects (font (size 1.524 1.524))))
  (property "Datasheet" "" (at 93.98 153.67 0) (effects (font (size 1.524 1.524)))) (pin "1"))

 (symbol (lib_id "USB_inspection-light-rescue:+5V") (at 100.33 153.67 180) (unit 1) (in_bom yes) (on_board yes) (dnp no)
  (property "Reference" "#PWR08" (at 100.33 155.956 0) (effects (font (size 0.508 0.508)) hide))
  (property "Value" "+5V" (at 100.33 155.956 0) (effects (font (size 0.762 0.762))))
  (property "Footprint" "" (at 100.33 153.67 0) (effects (font (size 1.524 1.524))))
  (property "Datasheet" "" (at 100.33 153.67 0) (effects (font (size 1.524 1.524)))) (pin "1"))

 (symbol (lib_id "USB_inspection-light-rescue:PWR_FLAG") (at 93.98 148.59 0) (unit 1) (in_bom yes) (on_board yes) (dnp no)
  (property "Reference" "#FLG09" (at 93.98 146.177 0) (effects (font (size 0.762 0.762)) hide))
  (property "Value" "PWR_FLAG" (at 93.98 144.018 0) (effects (font (size 0.762 0.762))))
  (property "Footprint" "" (at 93.98 148.59 0) (effects (font (size 1.524 1.524))))
  (property "Datasheet" "" (at 93.98 148.59 0) (effects (font (size 1.524 1.524)))) (pin "1"))

 (symbol (lib_id "USB_inspection-light-rescue:PWR_FLAG") (at 100.33 148.59 0) (unit 1) (in_bom yes) (on_board yes) (dnp no)
  (property "Reference" "#FLG010" (at 100.33 146.177 0) (effects (font (size 0.762 0.762)) hide))
  (property "Value" "PWR_FLAG" (at 100.33 144.018 0) (effects (font (size 0.762 0.762))))
  (property "Footprint" "" (at 100.33 148.59 0) (effects (font (size 1.524 1.524))))
  (property "Datasheet" "" (at 100.33 148.59 0) (effects (font (size 1.524 1.524)))) (pin "1"))

 (symbol (lib_id "USB_inspection-light-rescue:C") (at 128.27 99.06 0) (unit 1) (in_bom yes) (on_board yes) (dnp no)
  (property "Reference" "C1" (at 129.54 96.52 0) (effects (font (size 1.27 1.27)) (justify left)))
  (property "Value" "4.7µF" (at 129.54 101.6 0) (effects (font (size 1.27 1.27)) (justify left)))
  (property "Footprint" "" (at 128.27 99.06 0) (effects (font (size 1.524 1.524))))
  (property "Datasheet" "" (at 128.27 99.06 0) (effects (font (size 1.524 1.524)))) (pin "1") (pin "2"))

 (symbol (lib_id "USB_inspection-light-rescue:R") (at 35.56 110.49 0) (unit 1) (in_bom yes) (on_board yes) (dnp no)
  (property "Reference" "R8" (at 37.592 110.49 90) (effects (font (size 1.27 1.27))))
  (property "Value" "1k" (at 35.56 110.49 90) (effects (font (size 1.27 1.27))))
  (property "Footprint" "" (at 35.56 110.49 0) (effects (font (size 1.524 1.524))))
  (property "Datasheet" "" (at 35.56 110.49 0) (effects (font (size 1.524 1.524)))) (pin "1") (pin "2"))

 (symbol (lib_id "USB_inspection-light-rescue:R") (at 40.64 110.49 0) (unit 1) (in_bom yes) (on_board yes) (dnp no)
  (property "Reference" "R9" (at 42.672 110.49 90) (effects (font (size 1.27 1.27))))
  (property "Value" "1k" (at 40.64 110.49 90) (effects (font (size 1.27 1.27))))
  (property "Footprint" "" (at 40.64 110.49 0) (effects (font (size 1.524 1.524))))
  (property "Datasheet" "" (at 40.64 110.49 0) (effects (font (size 1.524 1.524)))) (pin "1") (pin "2"))

 (symbol (lib_id "USB_inspection-light-rescue:MADW__ATTINY13-MM") (at 100.33 99.06 0) (unit 1) (in_bom yes) (on_board yes) (dnp no)
  (property "Reference" "IC1" (at 82.55 88.9 0) (effects (font (size 1.524 1.524))))
  (property "Value" "MADW__ATTINY13-MM" (at 109.22 109.22 0) (effects (font (size 1.524 1.524))))
  (property "Footprint" "MADW__MLF10" (at 87.63 109.22 0) (effects (font (size 1.524 1.524))))
  (property "Datasheet" "" (at 80.01 90.17 0) (effects (font (size 1.524 1.524)))) (pin "1") (pin "10") (pin "2") (pin "3") (pin "4") (pin "5") (pin "6") (pin "7") (pin "8") (pin "9") (pin "PAD"))

 (symbol (lib_id "USB_inspection-light-rescue:+5V") (at 184.15 21.59 0) (unit 1) (in_bom yes) (on_board yes) (dnp no)
  (property "Reference" "#PWR011" (at 184.15 19.304 0) (effects (font (size 0.508 0.508)) hide))
  (property "Value" "+5V" (at 184.15 19.304 0) (effects (font (size 0.762 0.762))))
  (property "Footprint" "" (at 184.15 21.59 0) (effects (font (size 1.524 1.524))))
  (property "Datasheet" "" (at 184.15 21.59 0) (effects (font (size 1.524 1.524)))) (pin "1"))

 (symbol (lib_id "USB_inspection-light-rescue:USB-MINI-B") (at 185.42 132.08 0) (unit 1) (in_bom yes) (on_board yes) (dnp no)
  (property "Reference" "CON1" (at 179.07 120.65 0) (effects (font (size 1.524 1.524))))
  (property "Value" "USB-MINI-B" (at 184.15 144.78 0) (effects (font (size 1.524 1.524))))
  (property "Footprint" "" (at 185.42 132.08 0) (effects (font (size 1.524 1.524))))
  (property "Datasheet" "" (at 185.42 132.08 0) (effects (font (size 1.524 1.524)))) (pin "1") (pin "2") (pin "3") (pin "4") (pin "5") (pin "6") (pin "7") (pin "8") (pin "9"))

 (symbol (lib_id "USB_inspection-light-rescue:GND") (at 167.64 142.24 0) (unit 1) (in_bom yes) (on_board yes) (dnp no)
  (property "Reference" "#PWR012" (at 167.64 142.24 0) (effects (font (size 0.762 0.762)) hide))
  (property "Value" "GND" (at 167.64 144.018 0) (effects (font (size 0.762 0.762)) hide))
  (property "Footprint" "" (at 167.64 142.24 0) (effects (font (size 1.524 1.524))))
  (property "Datasheet" "" (at 167.64 142.24 0) (effects (font (size 1.524 1.524)))) (pin "1"))

 (symbol (lib_id "USB_inspection-light-rescue:+5V") (at 167.64 121.92 0) (unit 1) (in_bom yes) (on_board yes) (dnp no)
  (property "Reference" "#PWR013" (at 167.64 119.634 0) (effects (font (size 0.508 0.508)) hide))
  (property "Value" "+5V" (at 167.64 119.634 0) (effects (font (size 0.762 0.762))))
  (property "Footprint" "" (at 167.64 121.92 0) (effects (font (size 1.524 1.524))))
  (property "Datasheet" "" (at 167.64 121.92 0) (effects (font (size 1.524 1.524)))) (pin "1"))

 (symbol (lib_id "USB_inspection-light-rescue:GND") (at 175.26 82.55 0) (unit 1) (in_bom yes) (on_board yes) (dnp no)
  (property "Reference" "#PWR014" (at 175.26 82.55 0) (effects (font (size 0.762 0.762)) hide))
  (property "Value" "GND" (at 175.26 84.328 0) (effects (font (size 0.762 0.762)) hide))
  (property "Footprint" "" (at 175.26 82.55 0) (effects (font (size 1.524 1.524))))
  (property "Datasheet" "" (at 175.26 82.55 0) (effects (font (size 1.524 1.524)))) (pin "1"))

 (symbol (lib_id "USB_inspection-light-rescue:R") (at 175.26 74.93 180) (unit 1) (in_bom yes) (on_board yes) (dnp no)
  (property "Reference" "R10" (at 179.07 74.93 0) (effects (font (size 1.27 1.27))))
  (property "Value" "100k" (at 175.0822 74.9554 90) (effects (font (size 1.27 1.27))))
  (property "Footprint" "" (at 177.038 74.93 90) (effects (font (size 0.762 0.762))))
  (property "Datasheet" "" (at 175.26 74.93 0) (effects (font (size 0.762 0.762)))) (pin "1") (pin "2"))

 (sheet_instances (path "" (page "1"))))
